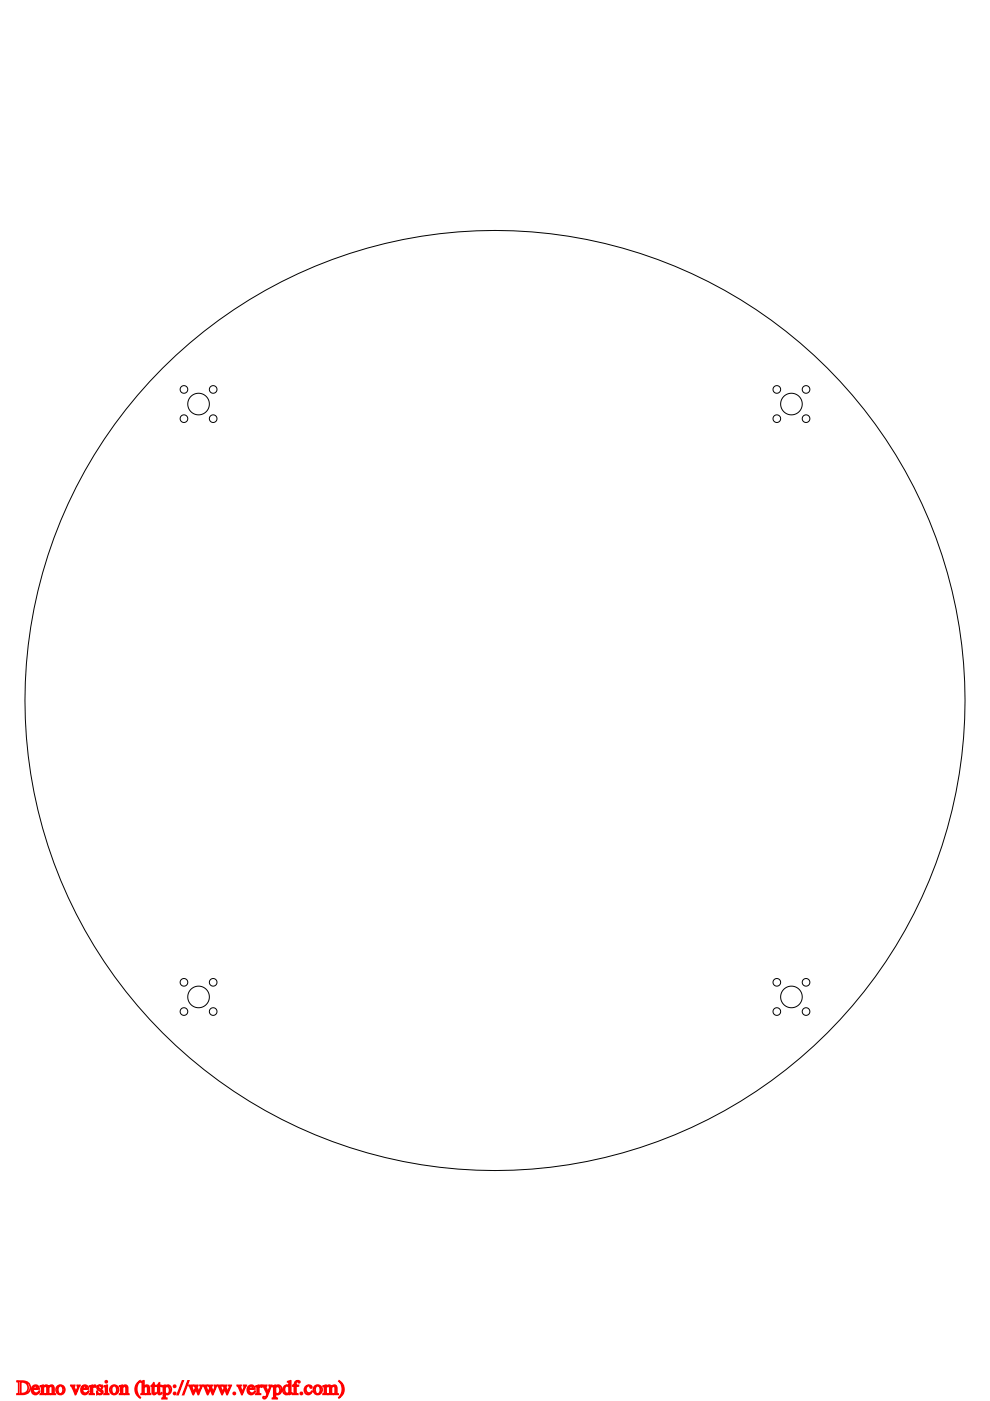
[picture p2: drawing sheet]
<svg xmlns="http://www.w3.org/2000/svg" width="210mm" height="297mm" viewBox="0 0 210 297" stroke-linecap="round" stroke-linejoin="round" font-family="sans-serif">
<g fill="none" stroke="#000" stroke-width=".21">
<circle cx="39" cy="88.8" r=".81"/>
<circle cx="39" cy="82.6" r=".81"/>
<circle cx="42.1" cy="85.7" r="2.29"/>
<circle cx="45.2" cy="88.8" r=".81"/>
<circle cx="45.2" cy="82.6" r=".81"/>
<circle cx="164.7" cy="82.6" r=".81"/>
<circle cx="164.7" cy="88.8" r=".81"/>
<circle cx="167.8" cy="85.7" r="2.29"/>
<circle cx="170.9" cy="82.6" r=".81"/>
<circle cx="170.9" cy="88.8" r=".81"/>
<circle cx="105" cy="148.5" r="99.7"/>
<circle cx="39" cy="214.5" r=".81"/>
<circle cx="39" cy="208.3" r=".81"/>
<circle cx="42.1" cy="211.4" r="2.29"/>
<circle cx="45.2" cy="208.3" r=".81"/>
<circle cx="45.2" cy="214.5" r=".81"/>
<circle cx="164.7" cy="208.3" r=".81"/>
<circle cx="164.7" cy="214.5" r=".81"/>
<circle cx="167.8" cy="211.4" r="2.29"/>
<circle cx="170.9" cy="214.5" r=".81"/>
<circle cx="170.9" cy="208.3" r=".81"/>
</g>
<text font-size="4.2" fill="#f00" x="3.5" y="295.6">Demo version (http://www.verypdf.com)</text>
</svg>
